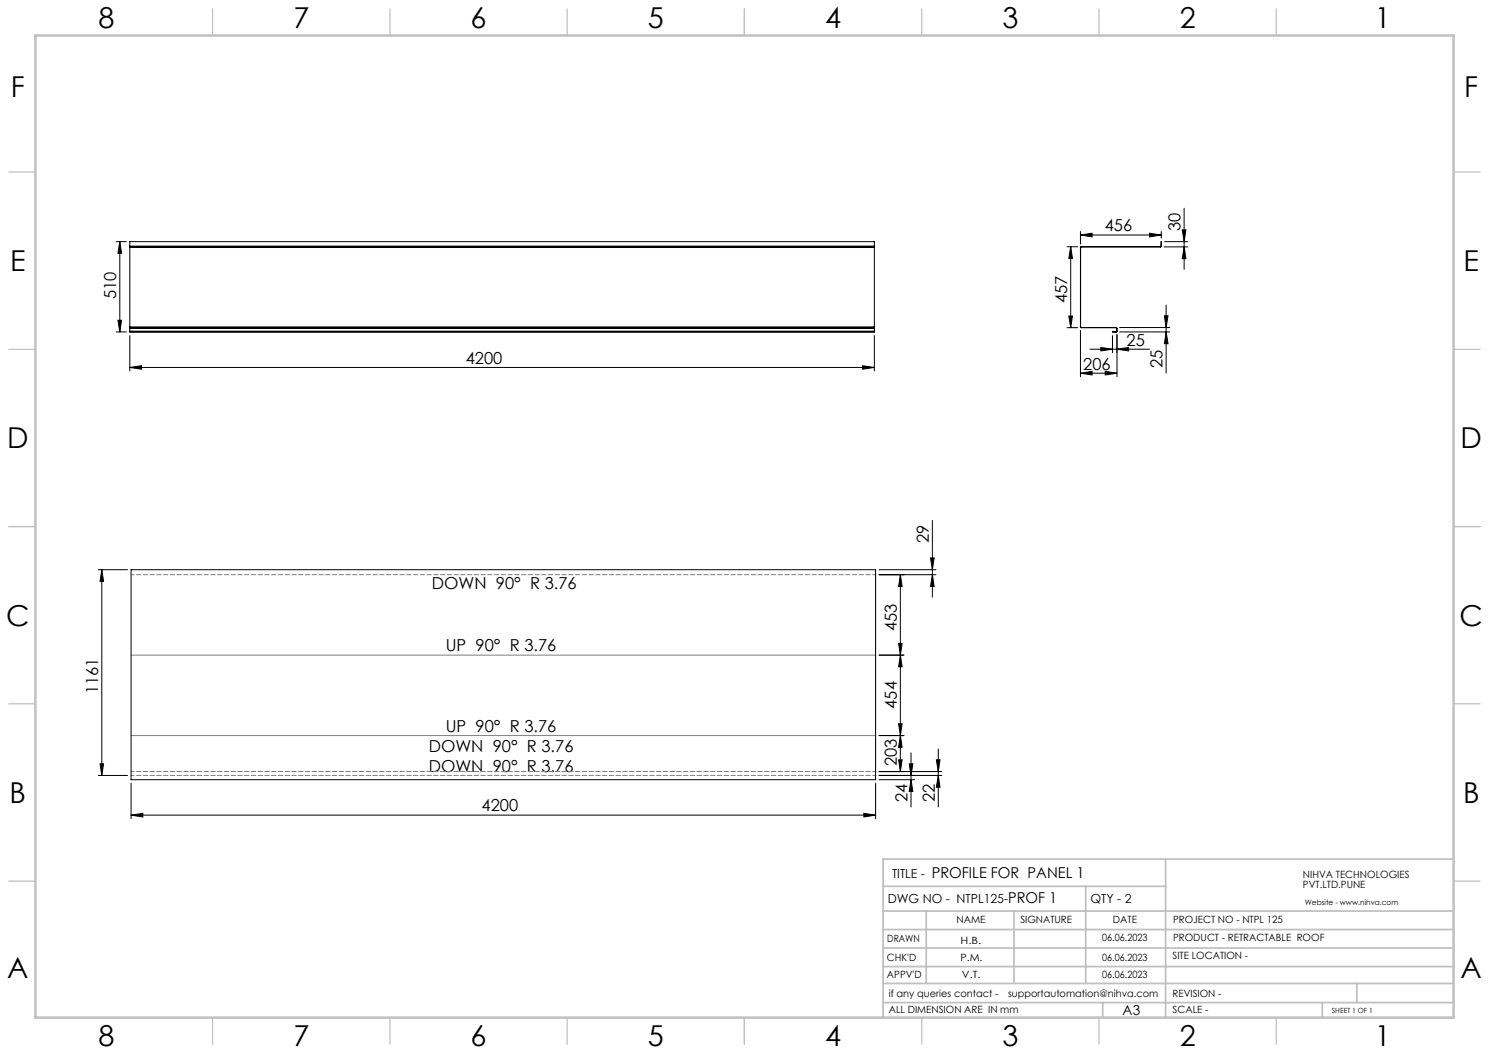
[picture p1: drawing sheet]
<svg xmlns="http://www.w3.org/2000/svg" width="420mm" height="297mm" viewBox="0 0 420 297" stroke-linecap="round" stroke-linejoin="round" font-family="sans-serif">
<g fill="none" stroke="#000" stroke-width=".28">
<path d="M334 58.7v17.3M32.8 68.2h2.8M33.8 68.2v25.4M33.8 68.2l.5 3.2h-1zM36.6 69.6v.2M36.6 69.4v.2M36.6 69.4v-1.2h210v1.2M36.6 69.8v22.4M36.6 69.6h210M36.6 69.4h210M36.6 69.8h210M246.6 69.6v.2"/>
<path d="M246.6 69.4v.2M246.6 69.8v22.4M301 69.6h3M302 69.6l.5 3.3h-1zM302 69.6v22.8M304.8 66.3l3.2-.5v1zM304.8 65.3v3.5M304.8 69.8v22.4M304.8 66.3h22.8M304.8 69.8h.1M305 69.6l-.2 .2M305 69.6h22.3"/>
<path d="M305 69.6h.1M324.2 65.8l3.4 .5-3.4 .5zM327.3 69.6h.1M327.5 69.4l-.2 .2M327.5 68.2v1.2M327.5 68.2h.1M327.5 69.4h.1M327.6 65.3v1.8M328.3 69.6h6.7M328.5 68.2h6.5M333.5 64.8h1l-.5 3.4zM334 69.6l.5 3.4h-1z"/>
<path d="M32.8 93.6h2.8M33.3 90.3h1l-.5 3.3zM36.6 92.2v.2M36.6 92.4v.2M36.6 93.4v.2M36.6 93.6h210M36.6 92.6v.8M36.6 94.6v10M36.6 92.4h210M36.6 92.2h210M36.6 92.6h210M36.6 93.4h210"/>
<path d="M246.6 92.2v.2M246.6 92.4v.2M246.6 93.4v.2M246.6 92.6v.8M246.6 94.6v10M301 92.4h3M301.5 89.1h1l-.5 3.3zM304.8 93.2v13.1M304.8 92.2l.2 .2M304.8 92.2h.1M305 92.4h9.8M305 92.4h.1"/>
<path d="M307.4 98.5h16.8M310.5 98l3.3 .5-3.3 .5zM313.8 94.6v4.9M314.8 92.4l.2 .2M314.8 92.4l.3 .2M314.8 93.6h-1h1M314.8 92.4h.1M314.8 93.6h.1M315 93.4l-.2 .2M315 92.6h.1M315 93.4h.1M315 92.6v.8"/>
<path d="M315.1 98.5l3.2-.5v1zM315.1 94.4v11.9M315.1 93.4l-.3 .2M315.1 92.6v.8M315.8 93.6h14.2M315.8 92.4h14.2M328.4 89.1h1.1l-.6 3.3zM328.9 86v19.2M328.9 93.6l.6 3.3h-1.1zM36.6 103.6l3.3-.5v1zM36.6 103.6h210M243.3 103.1l3.3 .5-3.3 .5z"/>
<path d="M304.8 105.3l3.2-.6v1.1zM304.8 105.3h10.3M311.7 104.7l3.4 .6-3.4 .5zM262.5 157.4h1l-.5 3.3zM263 146.8v21.6M27.7 160.7h8.3M28.7 160.7l.5 3.3h-1zM28.7 160.7v58M37 160.7h210v59.2h-210zM248 162.1h16M248 160.7h16M254 162.1l.5 3.3h-1z"/>
<path d="M254 162.1v55.5M263 162.1l.5 3.3h-1zM248 184.8h7M253.5 181.5h1l-.5 3.3zM254 184.8l.5 3.3h-1zM27.7 218.7h8.3M28.2 215.4h1l-.5 3.3zM248 218.7h17.6M248 219.9h10M248 217.6h17.6M248 207.5h7M253.5 214.3h1l-.5 3.3z"/>
<path d="M253.5 204.1h1l-.5 3.4zM254 207.5l.5 3.3h-1zM256.5 215.4h1l-.5 3.3zM257 219.9l.5 3.3h-1zM257 212.4v15.2M264.1 214.3h1l-.4 3.3zM264.7 218.7l.4 3.3h-1zM264.7 211.3v16.3M37 229.9l3.3-.5v1zM37 220.9v10M37 229.9h210M243.7 229.4l3.3 .5-3.3 .5z"/>
<path d="M247 220.9v10"/>
</g>
<path d="M37 184.8h210M37 207.5h210" fill="none" stroke="#808080" stroke-width=".28"/>
<path d="M37 162.1h210M247 217.6h-210M247 218.7h-210" fill="none" stroke="#808080" stroke-width=".28" stroke-dasharray="1.3 .6" stroke-dashoffset=".4"/>
<g fill="none" stroke="#c0c0c0" stroke-width=".35">
<path d="M60 2.5v7.5M110 2.5v7.5M160 2.5v7.5M210 2.5v7.5M260 2.5v7.5M310 2.5v7.5M360 2.5v7.5M2.5 48.5h7.5M410 48.5h7.5M2.5 98.5h7.5M410 98.5h7.5M2.5 148.5h7.5"/>
<path d="M410 148.5h7.5M2.5 198.5h7.5M410 198.5h7.5M2.5 248.5h7.5M410 248.5h7.5M60 287v7.5M110 287v7.5M160 287v7.5M210 287v7.5M260 287v7.5M310 287v7.5M360 287v7.5"/>
</g>
<g fill="none" stroke="#c0c0c0" stroke-width=".5">
<path d="M249.1 257h160.9M249.1 250h79.7M261.3 257v20.4M286 257v20.4M306.2 250v27.4M328.8 242.3v44.7M410 242.3h-160.9v44.7M249.1 272.6h160.9M249.1 267.4h160.9M249.1 262.2h160.9M249.1 277.4h160.9M382.7 277.4v5.4"/>
<path d="M249.1 282.8h160.9M311 282.8v4.2M373 282.8v4.2"/>
</g>
<path d="M10 10h400v277h-400z" fill="none" stroke="#c0c0c0" stroke-width=".7"/>
<g fill="#000">
<path d="M304.8 66.3l3.2-.5v1zM324.2 65.8l3.4 .5-3.4 .5z"/>
<path d="M334 69.6l.5 3.4h-1zM333.5 64.8h1l-.5 3.4zM33.3 90.3h1l-.5 3.3zM33.8 68.2l.5 3.2h-1z"/>
<path d="M301.5 89.1h1l-.5 3.3zM302 69.6l.5 3.3h-1z"/>
<path d="M315.1 98.5l3.2-.5v1zM310.5 98l3.3 .5-3.3 .5z"/>
<path d="M328.4 89.1h1.1l-.6 3.3zM328.9 93.6l.6 3.3h-1.1z"/>
<path d="M243.3 103.1l3.3 .5-3.3 .5zM36.6 103.6l3.3-.5v1z"/>
<path d="M311.7 104.7l3.4 .6-3.4 .5zM304.8 105.3l3.2-.6v1.1z"/>
<path d="M263 162.1l.5 3.3h-1zM262.5 157.4h1l-.5 3.3zM253.5 181.5h1l-.5 3.3zM254 162.1l.5 3.3h-1z"/>
<path d="M256.5 215.4h1l-.5 3.3zM257 219.9l.5 3.3h-1zM264.1 214.3h1l-.4 3.3zM264.7 218.7l.4 3.3h-1zM254 207.5l.5 3.3h-1zM253.5 214.3h1l-.5 3.3zM254 184.8l.5 3.3h-1zM253.5 204.1h1l-.5 3.4zM28.7 160.7l.5 3.3h-1zM28.2 215.4h1l-.5 3.3z"/>
<path d="M37 229.9l3.3-.5v1zM243.7 229.4l3.3 .5-3.3 .5z"/>
</g>
<g font-size="8.1">
<text x="27.8" y="8">8</text>
<text x="82.8" y="8">7</text>
<text x="132.8" y="8">6</text>
<text x="182.8" y="8">5</text>
<text x="232.8" y="8">4</text>
<text x="282.8" y="8">3</text>
<text x="332.8" y="8">2</text>
<text x="387.8" y="8">1</text>
<text x="3" y="27.2">F</text>
<text x="413" y="27.2">F</text>
<text x="2.8" y="76.5">E</text>
<text x="412.8" y="76.5">E</text>
<text x="2" y="126.5">D</text>
<text x="412" y="126.5">D</text>
<text x="1.7" y="176.5">C</text>
<text x="411.7" y="176.5">C</text>
<text x="2.7" y="226.5">B</text>
<text x="412.7" y="226.5">B</text>
<text x="2" y="275.7">A</text>
<text x="412" y="275.7">A</text>
<text x="27.8" y="295">8</text>
<text x="82.8" y="295">7</text>
<text x="132.8" y="295">6</text>
<text x="182.8" y="295">5</text>
<text x="232.8" y="295">4</text>
<text x="282.8" y="295">3</text>
<text x="332.8" y="295">2</text>
<text x="387.8" y="295">1</text>
</g>
<g font-size="4.7">
<text x="311.6" y="65.3">456</text>
<text x="333" y="65.2" transform="rotate(-90 333 65.2)">30</text>
<text x="32.8" y="84.4" transform="rotate(-90 32.8 84.4)">510</text>
<text x="301" y="85.4" transform="rotate(-90 301 85.4)">457</text>
<text x="317.8" y="97.5">25</text>
<text x="131.4" y="102.6">4200</text>
<text x="305.5" y="104.2">206</text>
<text x="327.9" y="103.9" transform="rotate(-90 327.9 103.9)">25</text>
<text x="262" y="153.2" transform="rotate(-90 262 153.2)">29</text>
<text x="121.8" y="166.2">DOWN 90° R 3.76</text>
<text x="253" y="178" transform="rotate(-90 253 178)">453</text>
<text x="125.7" y="183.7">UP 90° R 3.76</text>
<text x="27.7" y="195.8" transform="rotate(-90 27.7 195.8)">1161</text>
<text x="253" y="199.9" transform="rotate(-90 253 199.9)">454</text>
<text x="125.7" y="206.4">UP 90° R 3.76</text>
<text x="120.9" y="212.2">DOWN 90° R 3.76</text>
<text x="120.9" y="217.7">DOWN 90° R 3.76</text>
<text x="253" y="216" transform="rotate(-90 253 216)">203</text>
<text x="256" y="226.3" transform="rotate(-90 256 226.3)">24</text>
<text x="263.6" y="226.3" transform="rotate(-90 263.6 226.3)">22</text>
<text x="135.9" y="228.9">4200</text>
</g>
<g font-size="4.2">
<text x="262.8" y="247.5">PROFILE FOR PANEL 1</text>
<text x="284.4" y="254.7">PROF 1</text>
</g>
<text font-size="3.9" x="316.7" y="286.4">A3</text>
<g font-size="3.5">
<text x="251.6" y="247.6">TITLE -</text>
<text x="250.4" y="254.8">DWG NO - NTPL125-</text>
<text x="307.6" y="254.8">QTY - 2</text>
</g>
<g font-size="2.8">
<text x="367.5" y="247.7">NIHVA TECHNOLOGIES</text>
<text x="367.5" y="250.5">PVT.LTD.PUNE</text>
<text x="269.8" y="260.4">NAME</text>
<text x="287.8" y="260.4">SIGNATURE</text>
<text x="313.9" y="260.5">DATE</text>
<text x="330.9" y="260.5">PROJECT NO - NTPL 125</text>
<text x="250.3" y="265.7">DRAWN</text>
<text x="270.9" y="266.1">H.B.</text>
<text x="310.9" y="265.5">06.06.2023</text>
<text x="330.9" y="265.5">PRODUCT - RETRACTABLE ROOF</text>
<text x="250.2" y="271.1">CHK'D</text>
<text x="250.2" y="275.8">APPV'D</text>
<text x="270.9" y="271.1">P.M.</text>
<text x="271.3" y="275.8">V.T.</text>
<text x="310.9" y="271.1">06.06.2023</text>
<text x="310.9" y="275.8">06.06.2023</text>
<text x="330.7" y="270.6">SITE LOCATION -</text>
<text x="250.7" y="281.1">if any queries contact -</text>
<text x="284.3" y="281.1">supportautomation@nihva.com</text>
<text x="330.7" y="281.1">REVISION -</text>
<text x="250.7" y="285.6">ALL DIMENSION ARE IN mm</text>
<text x="330.7" y="285.6">SCALE -</text>
</g>
<text font-size="2.1" x="368.1" y="255.1">Website - www.nihva.com</text>
<text font-size="2" x="375.7" y="285.6">SHEET 1 OF 1</text>
</svg>
